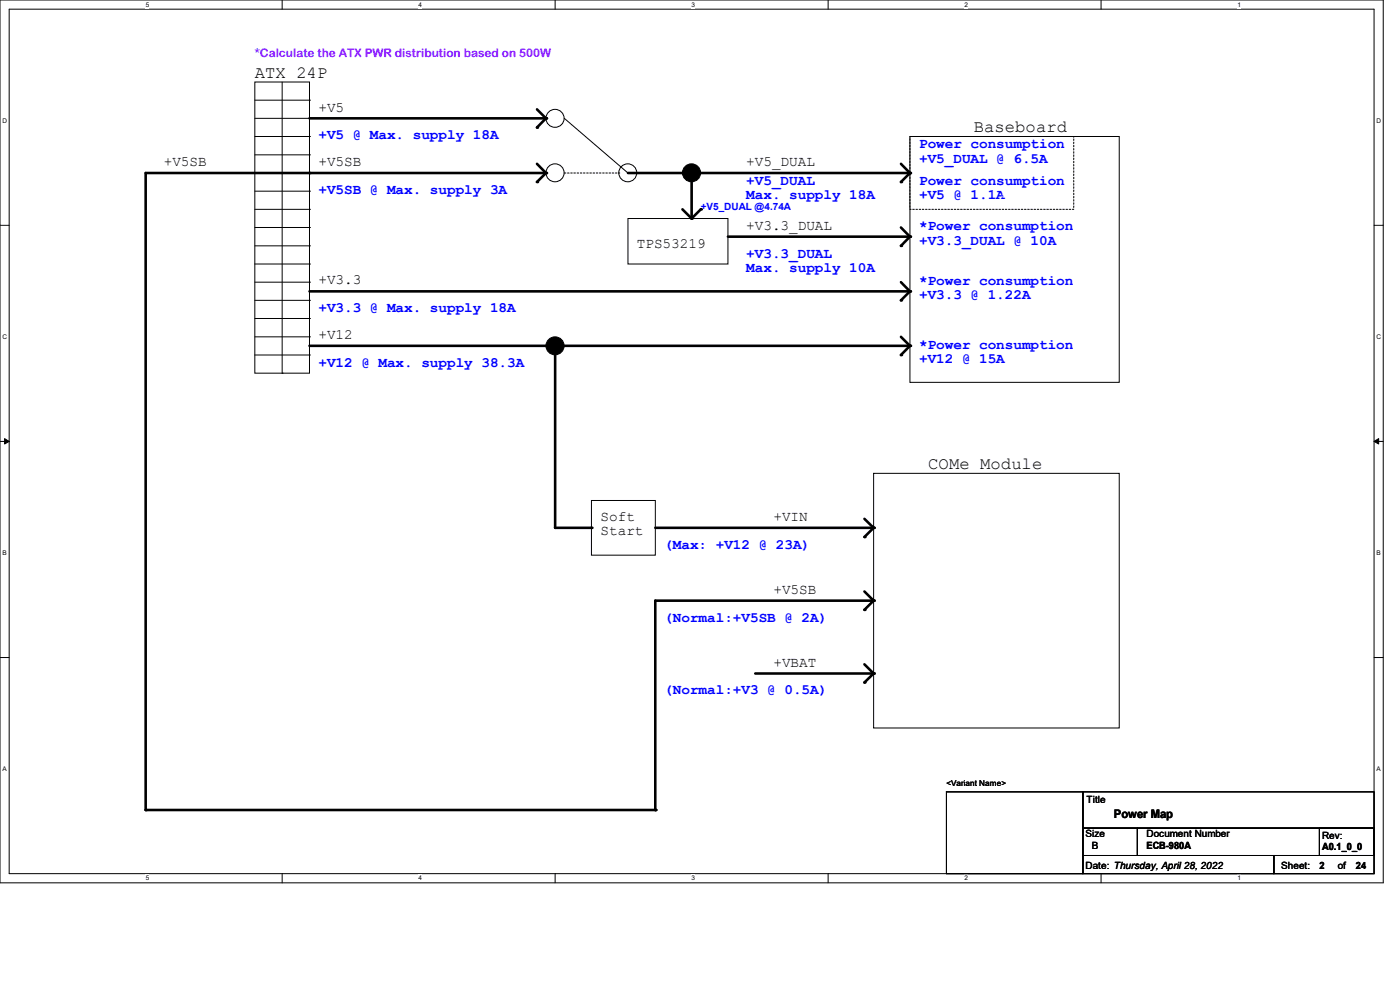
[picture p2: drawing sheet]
<svg xmlns="http://www.w3.org/2000/svg" width="297mm" height="210mm" viewBox="0 0 297 210" stroke-linecap="round" stroke-linejoin="round" font-family="sans-serif">
<path d="M0 0h293.5v187.3h-293.5zM1.9 1.9h289.6v183.4h-289.6z" fill="none" stroke="#000" stroke-width=".21"/>
<g fill="#fff">
<path d="M30.9 .2h.8v1.5h-.8z"/>
<path d="M30.9 185.5h.8v1.6h-.8z"/>
</g>
<path d="M59.9 0v1.9M59.9 185.3v2" fill="none" stroke="#000" stroke-width=".21"/>
<g fill="#fff">
<path d="M88.8 .2h.8v1.5h-.8z"/>
<path d="M88.8 185.5h.8v1.6h-.8z"/>
</g>
<path d="M117.8 0v1.9M117.8 185.3v2" fill="none" stroke="#000" stroke-width=".21"/>
<g fill="#fff">
<path d="M146.7 .2h.8v1.5h-.8z"/>
<path d="M146.7 185.5h.8v1.6h-.8z"/>
</g>
<path d="M175.7 0v1.9M175.7 185.3v2" fill="none" stroke="#000" stroke-width=".21"/>
<g fill="#fff">
<path d="M204.6 .2h.8v1.5h-.8z"/>
<path d="M204.6 185.5h.8v1.6h-.8z"/>
</g>
<path d="M233.6 0v1.9M233.6 185.3v2" fill="none" stroke="#000" stroke-width=".21"/>
<g fill="#fff">
<path d="M262.6 .2h.7v1.5h-.7z"/>
<path d="M262.6 185.5h.7v1.6h-.7z"/>
<path d="M.5 24.8h1v1.6h-1z"/>
<path d="M292 24.8h1v1.6h-1z"/>
<path d="M.5 70.7h1v1.5h-1z"/>
<path d="M292 70.7h1v1.5h-1z"/>
</g>
<path d="M0 47.8h1.9M291.5 47.8h2" fill="none" stroke="#000" stroke-width=".21"/>
<g fill="#fff">
<path d="M.5 116.5h.9v1.6h-.9z"/>
<path d="M292 116.5h.9v1.6h-.9z"/>
</g>
<path d="M0 93.6h1.9M291.5 93.6h2" fill="none" stroke="#000" stroke-width=".21"/>
<path d="M1 93l.9 .6-.9 .6zM291.5 93.6l1-.6v1.2z" fill="#000" stroke="#000" stroke-width=".21"/>
<g fill="#fff">
<path d="M.5 162.4h.9v1.5h-.9z"/>
<path d="M292 162.4h.9v1.5h-.9z"/>
</g>
<g fill="none" stroke="#000" stroke-width=".21">
<path d="M54.1 17.4h11.6v61.8h-11.6zM59.9 17.4v61.8M54.1 21.3h11.6M54.1 25.1h11.6M54.1 29h11.6M54.1 32.9h11.6M54.1 36.7h11.6M65.7 21.3h.1M65.7 25.1h.1M65.7 29h.1M65.7 32.9h.1M65.7 36.7h.1"/>
<path d="M119.7 25.1l13.5 11.6M133.2 36.7h.1M193 29h44.4v52.1h-44.4zM54.1 40.6h11.6M54.1 44.4h11.6M54.1 48.3h11.6M54.1 52.2h11.6M54.1 56h11.6M54.1 59.9h11.6M65.7 40.6h.1M65.7 44.4h.1M65.7 48.3h.1"/>
<path d="M65.7 52.2h.1M65.7 56h.1M65.7 59.9h.1M133.2 46.4h21.2v9.6h-21.2zM54.1 63.7h11.6M54.1 67.6h11.6M54.1 71.5h11.6M54.1 75.3h11.6M59.9 79.2h.1M65.7 63.7h.1M65.7 67.6h.1M65.7 71.5h.1"/>
<path d="M65.7 75.3h.1M125.5 106.2h13.5v11.6h-13.5zM185.3 100.4h52.1v54h-52.1zM0 139.5h1.9M291.5 139.5h2M200.8 168h28.9v17.3h-28.9zM229.7 175.7h11.6v5.8h-11.6zM229.7 168h61.8v7.7h-61.8zM241.3 175.7h50.2v5.8h-50.2zM279.9 175.7h11.6v5.8h-11.6zM229.7 181.5h40.6v3.8h-40.6zM270.3 181.5h21.2v3.8h-21.2z"/>
<circle cx="117.8" cy="25.1" r="1.92"/>
<circle cx="117.8" cy="36.7" r="1.92"/>
<circle cx="133.2" cy="36.7" r="1.91"/>
</g>
<g fill="none" stroke="#000" stroke-width=".55">
<path d="M65.7 25.1h50.1M113.9 23.2l1.9 1.9M113.9 34.8l1.9 1.9M115.8 25.1l-1.9 2M115.8 36.7h-84.9v135.1h108.1v-44.4h46.3M115.8 36.7l-1.9 1.9M133.2 36.7h59.8M146.7 36.7v9.7M191.1 34.8l1.9 1.9M193 36.7l-1.9 1.9M144.8 44.4l1.9 2M148.7 44.4l-2 2"/>
<path d="M154.4 50.2h38.6M191.1 48.3l1.9 1.9M191.1 59.9l1.9 1.9M193 50.2l-1.9 2M65.7 61.8h127.3M65.7 73.4h127.3M117.8 73.4v38.6h7.7M191.1 71.5l1.9 1.9M193 61.8l-1.9 1.9M193 73.4l-1.9 1.9M139 112h46.3M183.4 110.1l1.9 1.9"/>
<path d="M185.3 112l-1.9 1.9M183.4 125.5l1.9 1.9M185.3 127.4l-1.9 2M160.2 142.9h25.1M183.4 140.9l1.9 2M185.3 142.9l-1.9 1.9"/>
</g>
<g fill="#000">
<circle cx="65.7" cy="36.7" r=".28"/>
<circle cx="113.9" cy="38.6" r=".28"/>
<circle cx="113.9" cy="27.1" r=".28"/>
<circle cx="115.8" cy="25.1" r=".28"/>
<circle cx="115.8" cy="36.7" r=".28"/>
<circle cx="146.7" cy="36.7" r=".28"/>
<circle cx="191.1" cy="38.6" r=".28"/>
<circle cx="193" cy="36.7" r=".28"/>
<circle cx="146.7" cy="46.4" r=".28"/>
<circle cx="148.7" cy="44.4" r=".28"/>
<circle cx="191.1" cy="52.2" r=".28"/>
<circle cx="193" cy="50.2" r=".28"/>
<circle cx="117.8" cy="73.4" r=".28"/>
<circle cx="191.1" cy="63.7" r=".28"/>
<circle cx="191.1" cy="75.3" r=".28"/>
<circle cx="193" cy="73.4" r=".28"/>
<circle cx="193" cy="61.8" r=".28"/>
<circle cx="125.5" cy="112" r=".28"/>
<circle cx="183.4" cy="113.9" r=".28"/>
<circle cx="185.3" cy="112" r=".28"/>
<circle cx="183.4" cy="129.4" r=".28"/>
<circle cx="185.3" cy="127.4" r=".28"/>
<circle cx="183.4" cy="144.8" r=".28"/>
<circle cx="185.3" cy="142.9" r=".28"/>
<circle cx="30.9" cy="171.8" r=".28"/>
<circle cx="139" cy="171.8" r=".28"/>
</g>
<path d="M119.7 36.7h11.6M131.3 36.7h.1M193 29h34.8v15.4h-34.8z" fill="none" stroke="#000" stroke-width=".21" stroke-dasharray=".3"/>
<g fill="#000" stroke="#000" stroke-width=".21">
<circle cx="146.7" cy="36.7" r="1.92"/>
<circle cx="117.8" cy="73.4" r="1.92"/>
</g>
<g font-size="3.6">
<text x="54.1" y="16.5">ATX 24P</text>
<text x="206.6" y="28">Baseboard</text>
<text x="196.9" y="99.4">COMe Module</text>
</g>
<g font-size="3">
<text x="67.6" y="23.7">+V5</text>
<text x="34.8" y="35.3">+V5SB</text>
<text x="67.6" y="35.3">+V5SB</text>
<text x="158.3" y="35.3">+V5_DUAL</text>
<text x="135.1" y="52.6">TPS53219</text>
<text x="158.3" y="48.8">+V3.3_DUAL</text>
<text x="67.6" y="60.3">+V3.3</text>
<text x="67.6" y="71.9">+V12</text>
<text x="127.4" y="110.5">Soft</text>
<text x="127.4" y="113.6">Start</text>
<text x="164.1" y="110.5">+VIN</text>
<text x="164.1" y="126">+V5SB</text>
<text x="164.1" y="141.4">+VBAT</text>
</g>
<g font-size="3" fill="#00f">
<text x="67.6" y="29.6">+V5 @ Max. supply 18A</text>
<text x="195" y="31.5">Power consumption</text>
<text x="195" y="34.5">+V5_DUAL @ 6.5A</text>
<text x="67.6" y="41.1">+V5SB @ Max. supply 3A</text>
<text x="158.3" y="39.2">+V5_DUAL</text>
<text x="195" y="39.2">Power consumption</text>
<text x="158.3" y="42.3">Max. supply 18A</text>
<text x="195" y="42.3">+V5 @ 1.1A</text>
<text x="195" y="48.9">*Power consumption</text>
<text x="195" y="51.9">+V3.3_DUAL @ 10A</text>
<text x="158.3" y="54.7">+V3.3_DUAL</text>
<text x="158.3" y="57.7">Max. supply 10A</text>
<text x="195" y="60.5">*Power consumption</text>
<text x="195" y="63.5">+V3.3 @ 1.22A</text>
<text x="67.6" y="66.3">+V3.3 @ Max. supply 18A</text>
<text x="67.6" y="77.9">+V12 @ Max. supply 38.3A</text>
<text x="195" y="74">*Power consumption</text>
<text x="195" y="77">+V12 @ 15A</text>
<text x="140.9" y="116.5">(Max: +V12 @ 23A)</text>
<text x="140.9" y="131.9">(Normal:+V5SB @ 2A)</text>
<text x="140.9" y="147.3">(Normal:+V3 @ 0.5A)</text>
</g>
<text font-size="2.5" fill="#8000ff" x="54.1" y="12">*Calculate the ATX PWR distribution based on 500W</text>
<text font-size="2.5" x="236.3" y="173.6">Power Map</text>
<text font-size="2.1" fill="#00f" x="148.7" y="44.5">+V5_DUAL @4.74A</text>
<g font-size="2.1">
<text x="230.5" y="170.3">Title</text>
<text x="230.3" y="177.6">Size</text>
<text x="243.2" y="177.6">Document Number</text>
<text x="280.5" y="178">Rev:</text>
<text x="230.3" y="184.4">Date: Thursday, April 28, 2022</text>
<text x="231.6" y="180.1">B</text>
<text x="243.2" y="180.2">ECB-980A</text>
<text x="271.8" y="184.4">Sheet:</text>
<text x="279.9" y="184.4">2</text>
<text x="280.5" y="180.4">A0.1_0_0</text>
<text x="283.8" y="184.4">of</text>
<text x="287.7" y="184.4">24</text>
</g>
<g font-size="1.7" fill="#fff">
<text x="212.3" y="42">4.27A</text>
<text x="222" y="36.2">8.617A</text>
</g>
<text font-size="1.7" x="200.8" y="166.7">&lt;Variant Name&gt;</text>
<g font-size="1.4">
<text x="30.9" y="1.4">5</text>
<text x="88.8" y="1.4">4</text>
<text x="146.7" y="1.4">3</text>
<text x="204.6" y="1.4">2</text>
<text x="262.6" y="1.4">1</text>
<text x=".5" y="26.1">D</text>
<text x="292" y="26.1">D</text>
<text x=".5" y="71.9">C</text>
<text x="292" y="71.9">C</text>
<text x=".5" y="117.8">B</text>
<text x="292" y="117.8">B</text>
<text x=".5" y="163.6">A</text>
<text x="292" y="163.6">A</text>
<text x="30.9" y="186.8">5</text>
<text x="88.8" y="186.8">4</text>
<text x="146.7" y="186.8">3</text>
<text x="204.6" y="186.8">2</text>
<text x="262.6" y="186.8">1</text>
</g>
</svg>
